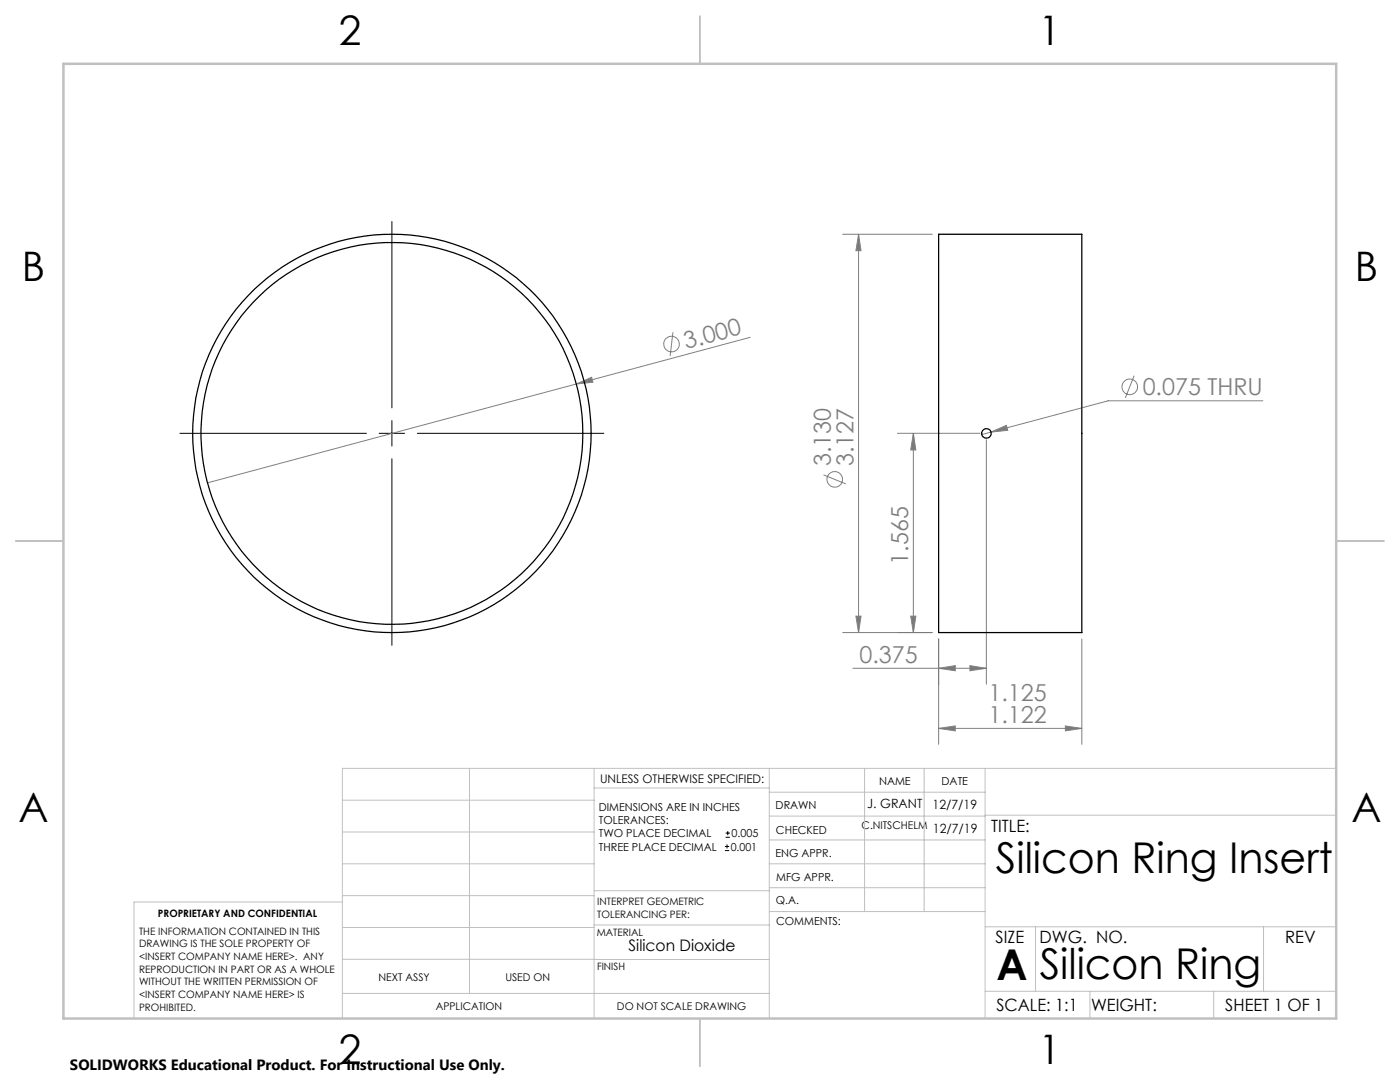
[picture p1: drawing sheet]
<svg xmlns="http://www.w3.org/2000/svg" width="279mm" height="216mm" viewBox="0 0 279 216" stroke-linecap="round" stroke-linejoin="round" font-family="sans-serif">
<g fill="none" stroke="#808080" stroke-width=".2">
<path d="M168.2 46.7h17.9M171.3 46.7l.5 3.3h-1zM171.3 46.7v79.5M115 76.6l3.1-1.3 .2 1zM115 76.6l-73.6 19.7M134.3 66.3l-.6 4.7M149.7 67.3l-34.7 9.3M226.3 75l-1.7 4.4M252 80h-30.8l-23.4 6.2M164.4 94.8l4.4 1.8M179.1 86.5h16.5M182.3 86.5l.5 3.3h-1z"/>
<path d="M182.3 86.5v39.7M196.8 87.7v48.8M197.8 86.2l3-1.3 .3 1zM197.8 86.2l-1.9 .5M168.2 126.2h17.9M170.2 133.3h26.6M170.8 122.9h1l-.5 3.3zM181.8 122.9h1l-.5 3.3zM187.3 133.3l3.3-.5v1zM187.3 127.5v21M193.6 132.8l3.2 .5-3.2 .5zM215.9 127.5v21"/>
<path d="M187.3 145.3l3.3-.4v.9zM187.3 145.3h28.6M212.6 144.9l3.3 .4-3.3 .5z"/>
<circle cx="134" cy="68.7" r="1.55"/>
<circle cx="225.4" cy="77.2" r="1.56"/>
<circle cx="166.6" cy="95.6" r="1.56"/>
</g>
<path d="M78.2 44.2v37.2M35.9 86.5h37.2M75.7 86.5h5.1M78.2 83.9v5.1M78.2 91.5v37.3M83.3 86.5h37.2M144.7 169.7h.8M144.7 168.9h.8M144.8 167.1h.9M144.8 166.2h.9M145.1 168.5v.8M145.2 165.8v.9" fill="none" stroke="#000" stroke-width=".2"/>
<g fill="none" stroke="#c0c0c0" stroke-width=".2">
<path d="M68.3 159.7h50.3M93.7 153.3v44.9M118.6 153.3v49.9M118.6 157.2h34.9M153.5 153.3v49.9M153.5 158.1h43.1M172.5 153.3v28.6M184.4 153.3v28.6M196.6 153.3v49.9M266.7 153.3h-198.4v49.9M68.3 178.7h50.3M68.3 172.4h50.3"/>
<path d="M68.3 166h50.3M68.3 180h-41.6v23.2M118.6 177.7h35M153.5 167.6h43.1M153.5 162.8h43.1M153.5 172.4h43.1M153.5 177.1h43.1M196.6 162.7h70.1M68.3 198.2h85.2M68.3 191.4l85.2 .1M68.3 185.1h50.3M118.6 184.6h35"/>
<path d="M153.6 181.9h43M196.6 197.8h70.1M196.6 184.9h70.1M206.7 184.9v12.9M217.5 197.8v5.4M242.2 197.8v5.4M252.2 184.9v12.9"/>
</g>
<path d="M139.7 3.2v9.5M3.1 107.9h9.6M266.7 107.9h9.5M139.7 203.2v9.6" fill="none" stroke="#c0c0c0" stroke-width=".25"/>
<path d="M12.7 12.7h254v190.5h-254z" fill="none" stroke="#c0c0c0" stroke-width=".5"/>
<g fill="#808080">
<path d="M115 76.6l3.1-1.3 .2 1z"/>
<path d="M187.3 145.3l3.3-.4v.9zM212.6 144.9l3.3 .4-3.3 .5zM187.3 133.3l3.3-.5v1zM193.6 132.8l3.2 .5-3.2 .5zM197.8 86.2l3.3-.3-.3-1z"/>
<path d="M181.8 122.9h1l-.5 3.3zM182.3 86.5l.5 3.3h-1z"/>
<path d="M171.3 46.7l.5 3.3h-1zM170.8 122.9h1l-.5 3.3z"/>
</g>
<g fill="none" stroke="#000" stroke-width=".25">
<path d="M187.3 46.7h28.6v79.5h-28.6z"/>
<circle cx="78.2" cy="86.5" r="39.8"/>
<circle cx="78.2" cy="86.5" r="38.1"/>
<circle cx="196.9" cy="86.5" r=".96"/>
</g>
<g font-size="8.5">
<text x="198.8" y="174.2">Silicon Ring Insert</text>
<text x="198.9" y="195.5">A</text>
<text x="207.5" y="195.4">Silicon Ring</text>
</g>
<g font-size="8.1">
<text x="67.6" y="8.9">2</text>
<text x="207.3" y="8.9">1</text>
<text x="4.4" y="56.1">B</text>
<text x="270.4" y="56.1">B</text>
<text x="3.7" y="164.1">A</text>
<text x="269.7" y="164.1">A</text>
<text x="67.6" y="212.4">2</text>
<text x="207.3" y="212.4">1</text>
</g>
<g font-size="4.7" fill="#808080">
<text x="137" y="69.6" transform="rotate(-15 137 69.6)">3.000</text>
<text x="228" y="78.9">0.075 THRU</text>
<text x="165.8" y="93.1" transform="rotate(-90 165.8 93.1)">3.130</text>
<text x="170.3" y="93.1" transform="rotate(-90 170.3 93.1)">3.127</text>
<text x="181.3" y="112.7" transform="rotate(-90 181.3 112.7)">1.565</text>
<text x="171.5" y="132.3">0.375</text>
<text x="197.3" y="139.8">1.125</text>
<text x="197.3" y="144.3">1.122</text>
</g>
<g font-size="3.4">
<text x="197.8" y="166">TITLE:</text>
<text x="198.7" y="188.1">SIZE</text>
<text x="207.5" y="188.1">DWG. NO.</text>
<text x="256.5" y="188.2">REV</text>
<text x="198.8" y="201.7">SCALE: 1:1</text>
<text x="217.7" y="201.8">WEIGHT:</text>
<text x="244.5" y="201.7">SHEET 1 OF 1</text>
</g>
<text font-size="3.2" x="125.4" y="189.8">Silicon Dioxide</text>
<text font-size="3" x="14" y="213.5">SOLIDWORKS Educational Product. For Instructional Use Only.</text>
<g font-size="2.5">
<text x="173.1" y="161.3">J. GRANT</text>
<text x="186.1" y="161.4">12/7/19</text>
<text x="186.2" y="166.2">12/7/19</text>
</g>
<text font-size="2.4" x="119.8" y="156.2">UNLESS OTHERWISE SPECIFIED:</text>
<g font-size="2.2">
<text x="119.5" y="161.8">DIMENSIONS ARE IN INCHES</text>
<text x="154.8" y="161.4">DRAWN</text>
<text x="175.4" y="156.6">NAME</text>
<text x="187.9" y="156.7">DATE</text>
<text x="119.5" y="164.4">TOLERANCES:</text>
<text x="119.5" y="167.1">TWO PLACE DECIMAL</text>
<text x="146" y="167.1">0.005</text>
<text x="154.9" y="166.3">CHECKED</text>
<text x="119.5" y="169.7">THREE PLACE DECIMAL</text>
<text x="145.8" y="169.7">0.001</text>
<text x="154.8" y="171">ENG APPR.</text>
<text x="154.9" y="175.7">MFG APPR.</text>
<text x="154.9" y="180.4">Q.A.</text>
<text x="154.9" y="184.6">COMMENTS:</text>
</g>
<g font-size="2.1">
<text x="172" y="165.4">C.NITSCHELM</text>
<text x="75.5" y="195.7">NEXT ASSY</text>
<text x="100.9" y="195.7">USED ON</text>
<text x="86.9" y="201.5">APPLICATION</text>
<text x="123.1" y="201.6">DO NOT SCALE DRAWING</text>
</g>
<g font-size="2">
<text x="31.5" y="182.9">PROPRIETARY AND CONFIDENTIAL</text>
<text x="119.2" y="180.6">INTERPRET GEOMETRIC</text>
<text x="119.2" y="183.1">TOLERANCING PER:</text>
<text x="27.8" y="186.5">THE INFORMATION CONTAINED IN THIS</text>
<text x="27.8" y="189">DRAWING IS THE SOLE PROPERTY OF</text>
<text x="27.8" y="191.6">&lt;INSERT COMPANY NAME HERE&gt;. ANY</text>
<text x="119.1" y="186.7">MATERIAL</text>
<text x="27.8" y="194.1">REPRODUCTION IN PART OR AS A WHOLE</text>
<text x="27.8" y="196.6">WITHOUT THE WRITTEN PERMISSION OF</text>
<text x="119.1" y="193.5">FINISH</text>
<text x="27.8" y="199.1">&lt;INSERT COMPANY NAME HERE&gt; IS</text>
<text x="27.8" y="201.7">PROHIBITED.</text>
</g>
</svg>
